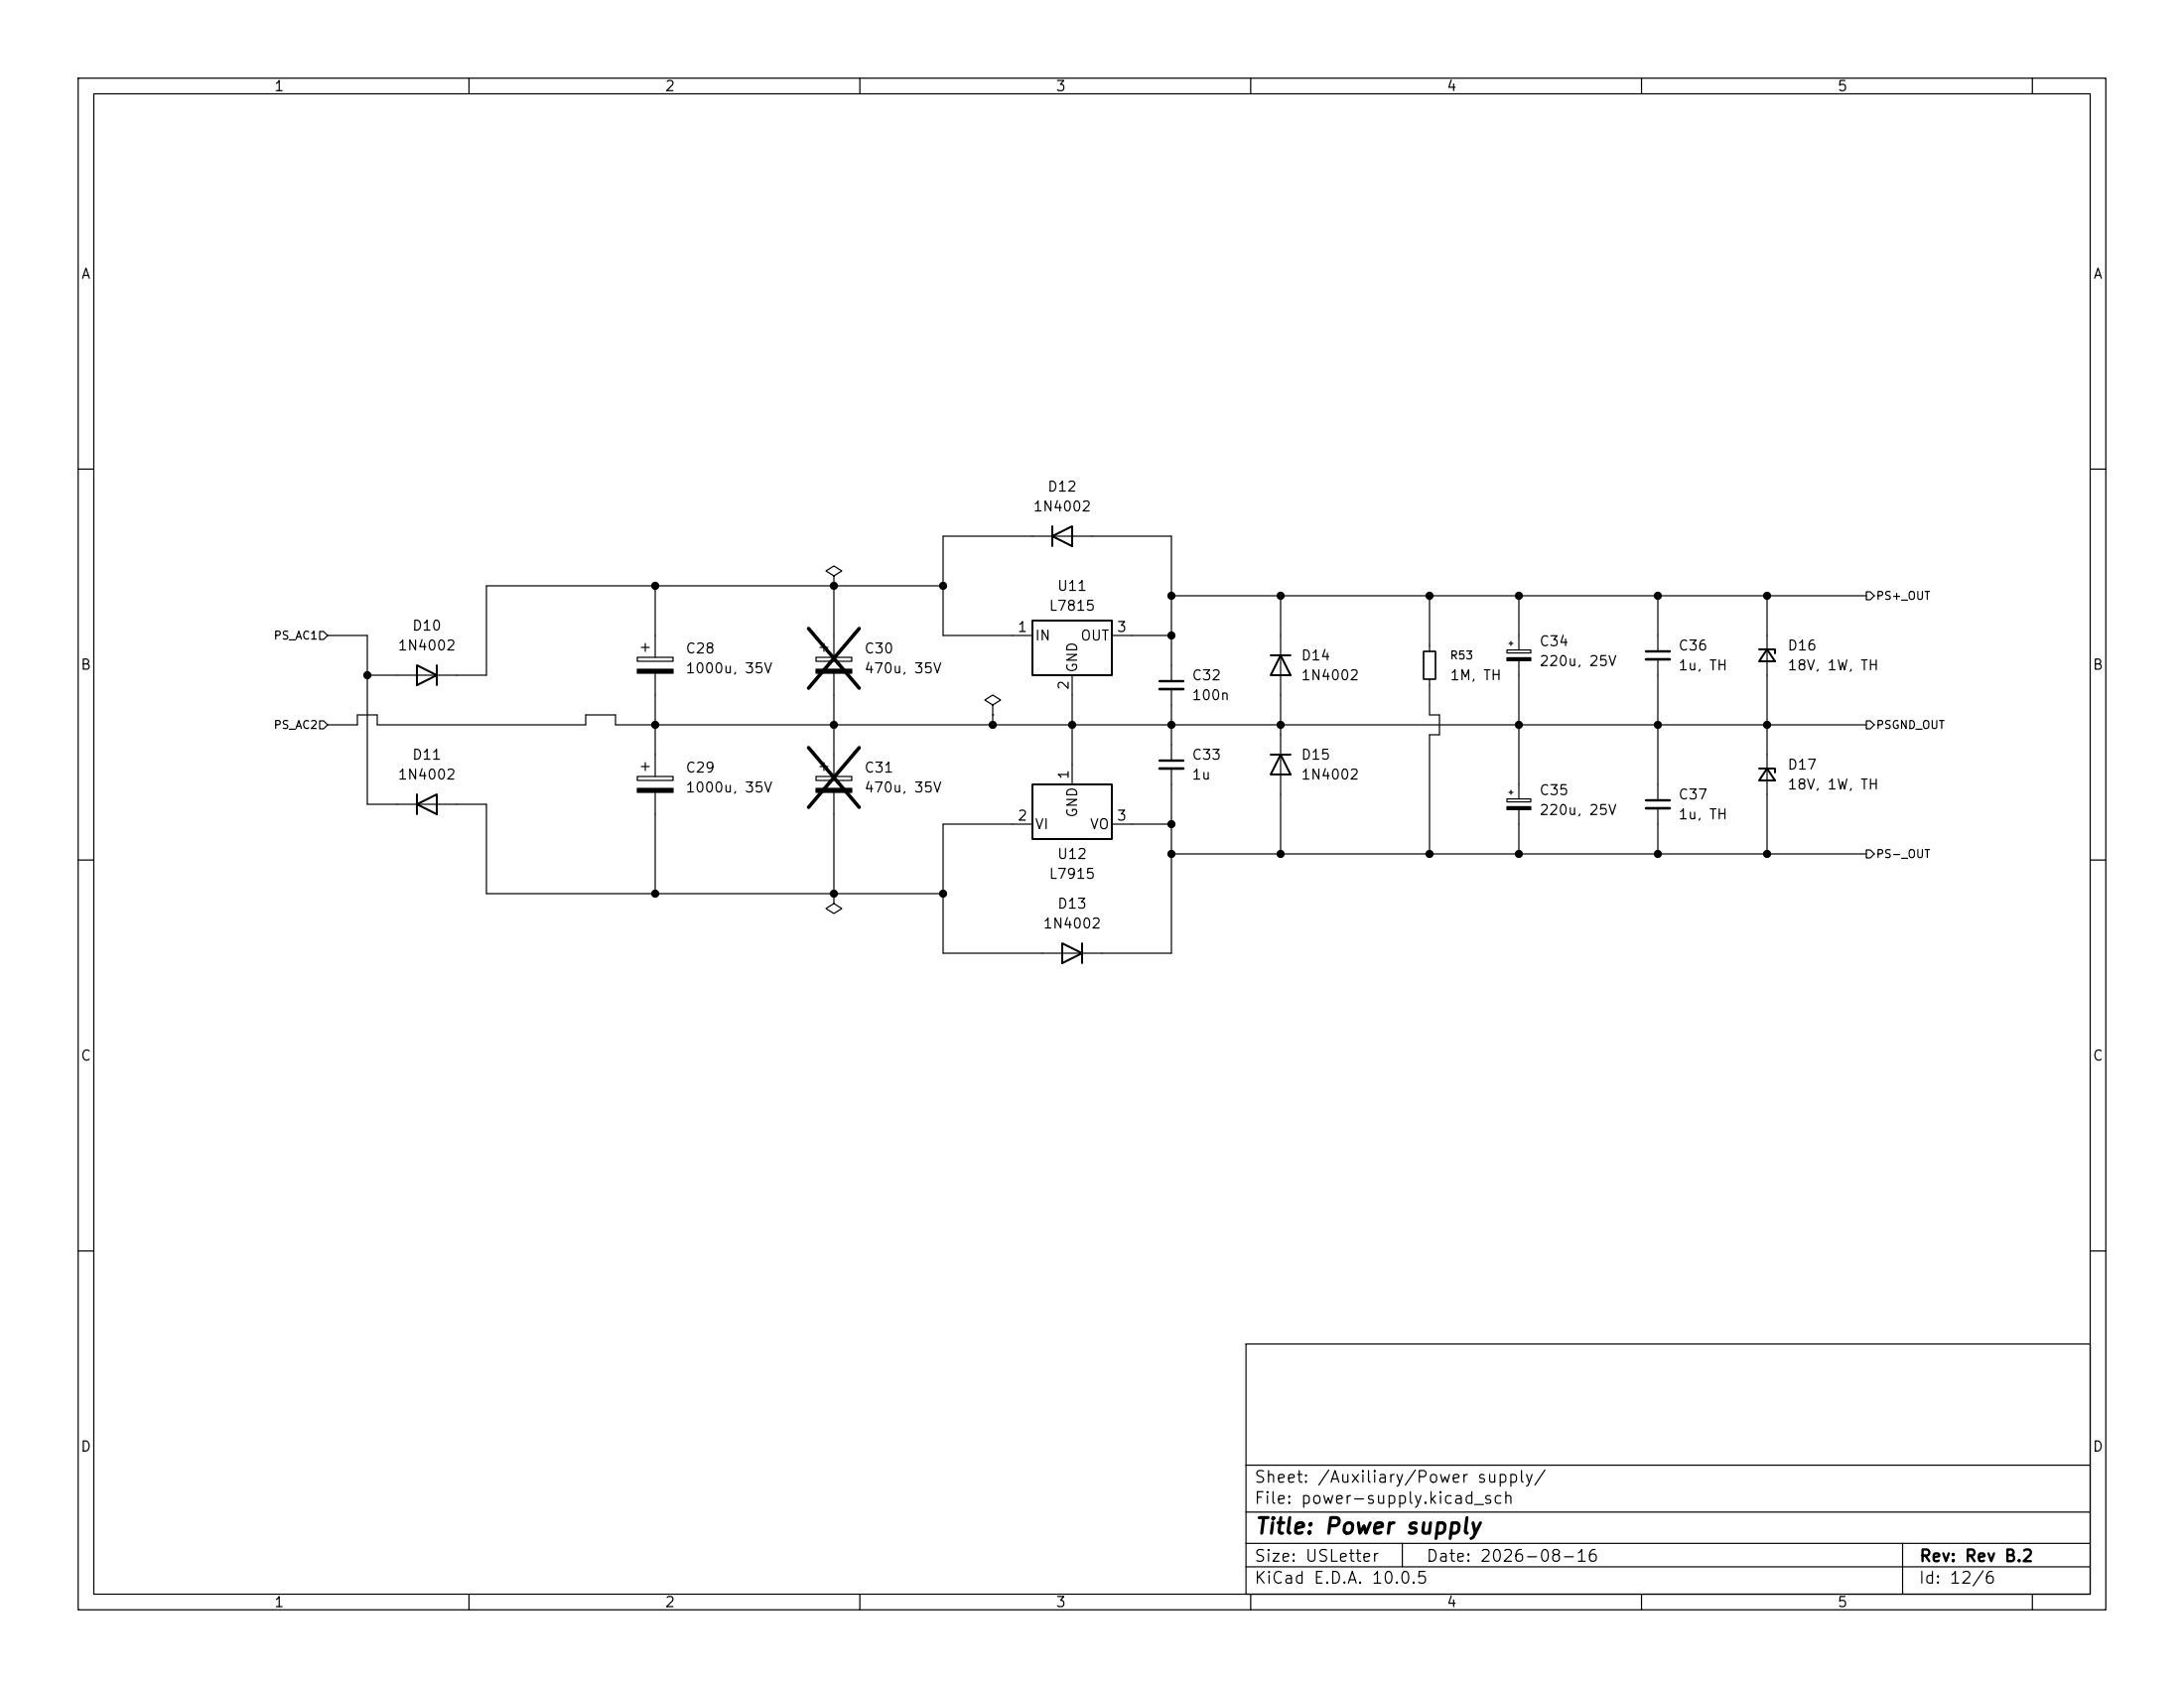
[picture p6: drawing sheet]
<svg xmlns="http://www.w3.org/2000/svg" width="279mm" height="216mm" viewBox="0 0 279 216" stroke-linecap="round" stroke-linejoin="round" font-family="sans-serif">
<g fill="none" stroke="#000" stroke-width=".15">
<path d="M10 10h259.4v195.9h-259.4zM12 12h255.4v191.9h-255.4zM60 10v2M110 10v2M160 10v2M210 10v2M260 10v2M10 60h2M83.8 74.9v9.2M106.7 73.7l1-.7-1-.6-1 .6 1 .7v1.2M106.7 74.9h.1M106.7 74.9v9.2"/>
<path d="M120.6 74.9h-58.4v11.5h-15.2M149.9 76.2h88.9M163.8 76.2v33M182.9 76.2v7.1M194.3 76.2v6.9M212.1 76.2v7.1M226.1 76.2v33M238.8 75.7h.5l.5 .5-.5 .5h-.5zM267.4 60h2M40.9 92.2h.5l.5 .5-.5 .5h-.5zM40.9 80.8h.5l.5 .5-.5 .5h-.5zM41.9 81.3h5.1v21.6h15.2v11.4h58.4"/>
<path d="M41.9 92.7h3.8v-1.3h2.6v1.3h26.6v-1.3h3.8v1.3h160.1M81.5 99.3h4.6v.5h-4.6zM81.5 84.1h4.6v.5h-4.6zM82 98h1.1M82 82.8h1.1M82.5 82.3v1M82.5 97.5v1.1M83.8 86.1v13.2M104.4 99.3h4.6v.5h-4.6zM104.4 84.1h4.6v.5h-4.6zM104.9 98h1M104.9 82.8h1"/>
<path d="M105.4 82.3v1M105.4 97.5v1.1M106.7 86.1v13.2M127 90.2l1-.7-1-.6-1 .6 1 .7v1.2M127 91.4h.1M127 91.4v1.3M132.1 81.3h-11.5v-12.7h29.3v18.5M137.2 86.4v13.9M142.2 81.3h7.7M149.9 98.3v23.6h-29.3v-16.5h11.5M149.9 88.1v9.2M182.9 86.9v4.5h1.2v2.6h-1.2v15.2"/>
<path d="M192.8 83.1h3v.4h-3zM193 82.3h.5M193.3 82v.6M194.3 84.5v17.7M212.1 84.3v18.1M238.8 92.2h.5l.5 .5-.5 .5h-.5zM10 110h2M83.8 101.3v13M106.7 114.3v1.3l-1 .6 1 .6 1-.6-1-.6M106.7 114.3h.1M106.7 101.3v13M142.2 105.4h7.7"/>
<path d="M149.9 109.2h88.9M192.8 102.2h3v.4h-3zM193 101.3h.5M193.3 101.1v.5M194.3 103.6v5.6M212.1 103.4v5.8M238.8 108.7h.5l.5 .5-.5 .5h-.5zM267.4 110h2M10 160h2M159.4 171.9h108v32h-108zM267.4 160h2M159.4 197.4h108"/>
<path d="M159.4 193.4h108M159.4 187.4h108M179.4 197.4v3M243.4 197.4v6.5M60 203.9v2M110 203.9v2M159.4 200.4h108M160 203.9v2M210 203.9v2M260 203.9v2"/>
</g>
<g fill="none" stroke="#000" stroke-width=".25">
<path d="M132.1 79.4h10.1v7h-10.1zM134.6 68.6l2.6-1.3v2.6zM134.6 67.3v2.6M53.3 85.1l2.6 1.3-2.6 1.2zM55.9 85.1v2.5M162.6 83.8h2.5M162.6 96.5h2.5M163.8 83.8l1.3 2.6h-2.5zM163.8 96.5l1.3 2.6h-2.5zM225 83.1h2.1v.5M225 98.3h2.1v.5M226.1 83.1l1 1.5h-2.1z"/>
<path d="M226.1 98.3l1 1.5h-2.1zM53.3 102.9l2.6-1.3v2.5zM53.3 101.6v2.5M132.1 100.3h10.1v7h-10.1zM135.9 120.7l2.5 1.2-2.5 1.3zM138.4 120.7v2.5"/>
</g>
<path d="M81.5 85.6h4.6v.5h-4.6zM104.4 85.6h4.6v.5h-4.6zM192.8 84.1h3v.4h-3zM81.5 100.8h4.6v.5h-4.6zM104.4 100.8h4.6v.5h-4.6zM192.8 103.2h3v.4h-3z" fill="#000" stroke="#000" stroke-width=".15"/>
<path d="M103.4 95.6l6.5 7.7M103.4 80.4l6.5 7.6M109.9 95.6l-6.5 7.7M109.9 80.4l-6.5 7.6" fill="none" stroke="#000" stroke-width=".46"/>
<path d="M148.3 97.3h3.1M148.3 87.1h3.1M210.6 83.3h3M210.6 102.4h3" fill="none" stroke="#000" stroke-width=".3"/>
<path d="M148.3 98.3h3.1M148.3 88.1h3.1M210.6 84.3h3M210.6 103.4h3" fill="none" stroke="#000" stroke-width=".33"/>
<path d="M182.1 83.3h1.5v3.6h-1.5z" fill="none" stroke="#000" stroke-width=".2"/>
<g fill="#000" stroke="#000" stroke-width=".13">
<circle cx="83.8" cy="74.9" r=".46"/>
<circle cx="106.7" cy="74.9" r=".46"/>
<circle cx="120.6" cy="74.9" r=".46"/>
<circle cx="149.9" cy="76.2" r=".46"/>
<circle cx="163.8" cy="76.2" r=".46"/>
<circle cx="182.9" cy="76.2" r=".46"/>
<circle cx="194.3" cy="76.2" r=".46"/>
<circle cx="212.1" cy="76.2" r=".46"/>
<circle cx="226.1" cy="76.2" r=".46"/>
<circle cx="47" cy="86.4" r=".46"/>
<circle cx="83.8" cy="92.7" r=".46"/>
<circle cx="106.7" cy="92.7" r=".46"/>
<circle cx="127" cy="92.7" r=".46"/>
<circle cx="137.2" cy="92.7" r=".46"/>
<circle cx="149.9" cy="81.3" r=".46"/>
<circle cx="149.9" cy="92.7" r=".46"/>
<circle cx="163.8" cy="92.7" r=".46"/>
<circle cx="194.3" cy="92.7" r=".46"/>
<circle cx="212.1" cy="92.7" r=".46"/>
<circle cx="226.1" cy="92.7" r=".46"/>
<circle cx="83.8" cy="114.3" r=".46"/>
<circle cx="106.7" cy="114.3" r=".46"/>
<circle cx="120.6" cy="114.3" r=".46"/>
<circle cx="149.9" cy="105.4" r=".46"/>
<circle cx="149.9" cy="109.2" r=".46"/>
<circle cx="163.8" cy="109.2" r=".46"/>
<circle cx="182.9" cy="109.2" r=".46"/>
<circle cx="194.3" cy="109.2" r=".46"/>
<circle cx="212.1" cy="109.2" r=".46"/>
<circle cx="226.1" cy="109.2" r=".46"/>
</g>
<text font-size="2" x="160.4" y="196.7">Title: Power supply</text>
<g font-size="1.5">
<text x="160.4" y="190">Sheet: /Auxiliary/Power supply/</text>
<text x="160.4" y="192.7">File: power-supply.kicad_sch</text>
<text x="160.4" y="202.9">KiCad E.D.A. 10.0.5</text>
<text x="160.4" y="200.1">Size: USLetter</text>
<text x="182.4" y="200.1">Date: 2026-08-16</text>
<text x="245.4" y="202.9">Id: 12/6</text>
<text x="245.4" y="200.1">Rev: Rev B.2</text>
</g>
<g font-size="1.3">
<text x="35" y="12">1</text>
<text x="85" y="12">2</text>
<text x="135" y="12">3</text>
<text x="185" y="12">4</text>
<text x="235" y="12">5</text>
<text x="10.3" y="36">A</text>
<text x="267.7" y="36">A</text>
<text x="132.1" y="65.7">1N4002</text>
<text x="133.9" y="63.2">D12</text>
<text x="135.2" y="75.9">U11</text>
<text x="50.8" y="83.5">1N4002</text>
<text x="52.6" y="81">D10</text>
<text x="87.6" y="83.9">C28</text>
<text x="110.5" y="83.9">C30</text>
<text x="130.1" y="81.1">1</text>
<text x="132.3" y="82.2">IN</text>
<text x="134.1" y="78.4">L7815</text>
<text x="138.1" y="82.2">OUT</text>
<text x="142.8" y="81.1">3</text>
<text x="196.8" y="83">C34</text>
<text x="214.6" y="83.5">C36</text>
<text x="228.6" y="83.5">D16</text>
<text x="10.2" y="86">B</text>
<text x="87.6" y="86.4">1000u, 35V</text>
<text x="110.5" y="86.4">470u, 35V</text>
<text x="137" y="88.4" transform="rotate(-90 137 88.4)">2</text>
<text x="138.1" y="86.1" transform="rotate(-90 138.1 86.1)">GND</text>
<text x="152.4" y="87.3">C32</text>
<text x="152.4" y="89.9">100n</text>
<text x="166.4" y="84.8">D14</text>
<text x="166.4" y="87.3">1N4002</text>
<text x="185.4" y="87.3">1M, TH</text>
<text x="196.8" y="85.5">220u, 25V</text>
<text x="214.6" y="86.1">1u, TH</text>
<text x="228.6" y="86.1">18V, 1W, TH</text>
<text x="267.6" y="86">B</text>
<text x="50.8" y="100">1N4002</text>
<text x="52.6" y="97.5">D11</text>
<text x="87.6" y="99.1">C29</text>
<text x="87.6" y="101.7">1000u, 35V</text>
<text x="110.5" y="99.1">C31</text>
<text x="110.5" y="101.7">470u, 35V</text>
<text x="137" y="99.8" transform="rotate(-90 137 99.8)">1</text>
<text x="152.4" y="97.5">C33</text>
<text x="152.4" y="100">1u</text>
<text x="166.4" y="97.5">D15</text>
<text x="166.4" y="100">1N4002</text>
<text x="228.6" y="98.8">D17</text>
<text x="228.6" y="101.3">18V, 1W, TH</text>
<text x="130.1" y="105.3">2</text>
<text x="132.3" y="106.4">VI</text>
<text x="138.1" y="104.7" transform="rotate(-90 138.1 104.7)">GND</text>
<text x="139.3" y="106.4">VO</text>
<text x="142.8" y="105.3">3</text>
<text x="196.8" y="102">C35</text>
<text x="196.8" y="104.6">220u, 25V</text>
<text x="214.6" y="102.6">C37</text>
<text x="214.6" y="105.1">1u, TH</text>
<text x="134.1" y="112.7">L7915</text>
<text x="135.2" y="110.2">U12</text>
<text x="133.3" y="119.1">1N4002</text>
<text x="135.2" y="116.5">D13</text>
<text x="10.2" y="136">C</text>
<text x="267.6" y="136">C</text>
<text x="10.2" y="186">D</text>
<text x="267.6" y="186">D</text>
<text x="35" y="205.9">1</text>
<text x="85" y="205.9">2</text>
<text x="135" y="205.9">3</text>
<text x="185" y="205.9">4</text>
<text x="235" y="205.9">5</text>
</g>
<g font-size="1">
<text x="239.9" y="77">PS+_OUT</text>
<text x="34.9" y="82">PS_AC1</text>
<text x="185.4" y="84.6">R53</text>
<text x="34.9" y="93.5">PS_AC2</text>
<text x="239.9" y="93.5">PSGND_OUT</text>
<text x="239.9" y="110">PS-_OUT</text>
</g>
</svg>
